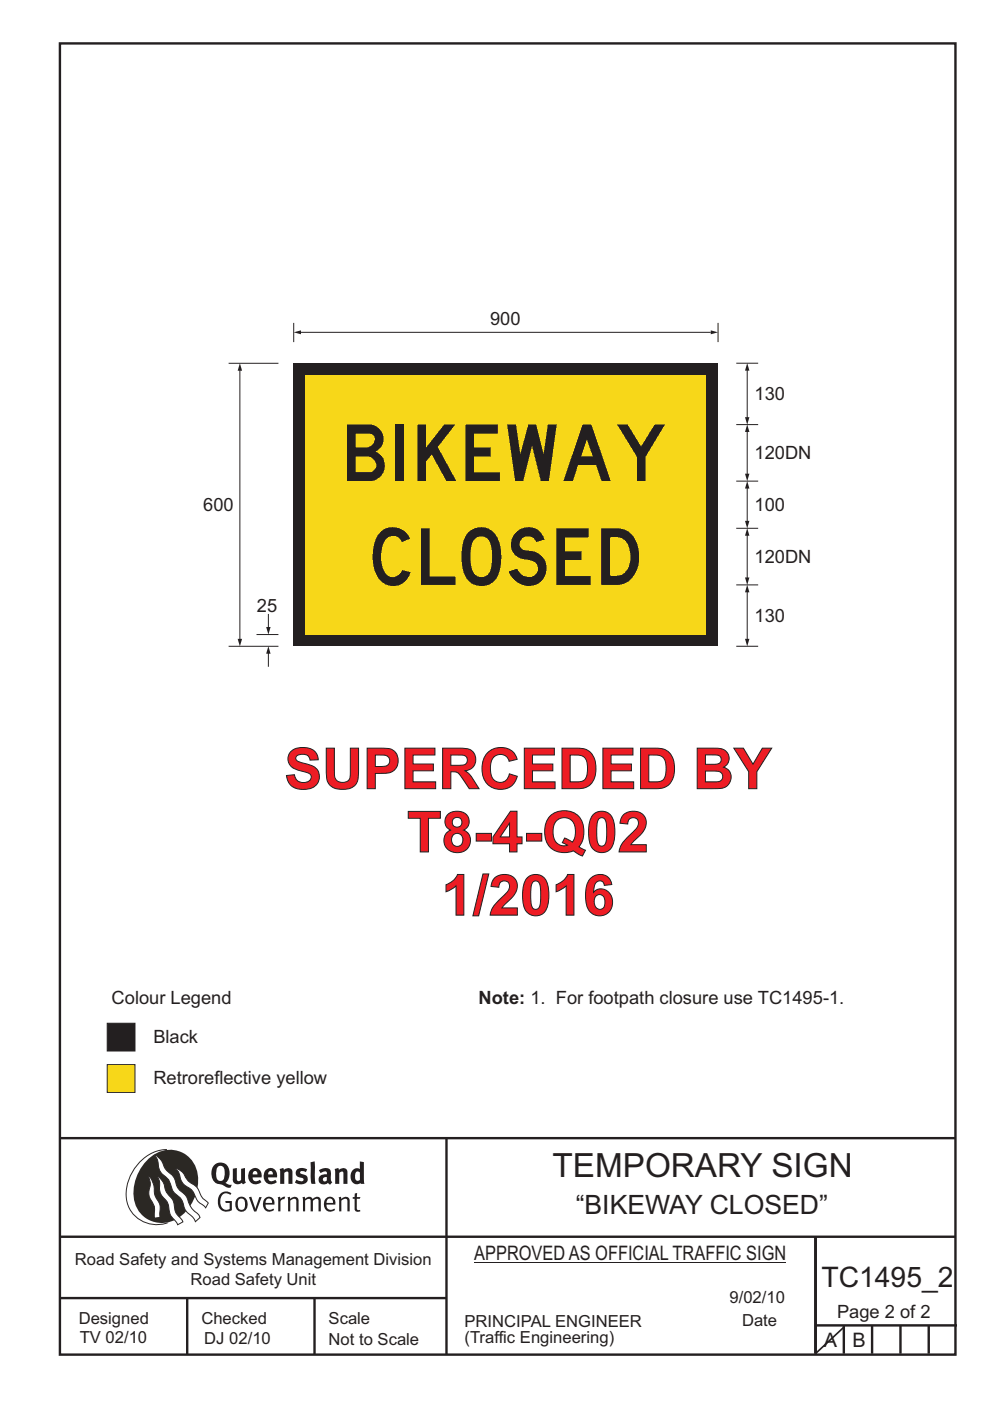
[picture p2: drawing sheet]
<svg xmlns="http://www.w3.org/2000/svg" width="210mm" height="297mm" viewBox="0 0 210 297" stroke-linecap="round" stroke-linejoin="round" font-family="sans-serif">
<g fill="none" stroke="#231f20" stroke-width=".51">
<path d="M12.7 9.2h190v278h-190zM12.7 241.3h189.9M94.7 241.4v45.8M12.7 262.2h190.1M12.7 275.2h82M39.7 275.2v12M66.7 275.2v12M173 262.2v24.8M173 281h30M179 281v6M185 281v6M191 281v6"/>
<path d="M197 281v6"/>
</g>
<path d="M35.4 243.7a9.3 9.3 0 0 0-8.6 8.6 6.5 6.5 0 0 0 8.8 7" fill="none" stroke="#2b2824" stroke-width=".21"/>
<path d="M31.4 245.8a6.1 6.1 0 0 1 6.8-1.6 6.1 6.1 0 0 1 3.8 5.7 9.5 9.5 0 0 1-5.9 9.2 6 6 0 0 1-7.8-6.3 10.3 10.3 0 0 1 3.1-7z" fill-rule="evenodd" fill="#2b2824"/>
<g fill="#fff" stroke="#2b2824" stroke-width=".21">
<path d="M31.6 249.4a1.47 1.47 0 0 1 .7 1.1l.4 1.5a4.1 4.1 0 0 0 1.1 3l.2 1.1v2l-1.2 .2-.1-1a3.9 3.9 0 0 0-.9-3.3 5 5 0 0 1 .1-2.9z" fill-rule="evenodd"/>
<path d="M37.2 247.7l.6 .2a4.2 4.2 0 0 1 1.9 2.3l1.1 .8a3.2 3.2 0 0 1 1.7 2.3l.6 .8 1.1 1-.6 1-.4-.5a3.8 3.8 0 0 1-2-2.6 4.6 4.6 0 0 0-2-1.7 5.1 5.1 0 0 1-1.3-2.8z" fill-rule="evenodd"/>
<path d="M32.8 244.9a3.4 3.4 0 0 1 2 2.5l.8 1a4.3 4.3 0 0 1 2 3.2l.6 .9a5 5 0 0 1 2.1 3.1l.7 .9a2.97 2.97 0 0 1 1.4 1.6l-1 .9a3.2 3.2 0 0 0-1.5-1.8l-.7-.9a4.6 4.6 0 0 0-2.2-3.3 4 4 0 0 1-1-2.4 4 4 0 0 0-1.6-1.7 3.6 3.6 0 0 1-.9-2.7z" fill-rule="evenodd"/>
<path d="M33.4 249.4l.8 .7 .6 1a4.4 4.4 0 0 0 1.7 3.1l.4 .9a3.9 3.9 0 0 0 1.6 3.4l.3 .6-1.1 .6a3.5 3.5 0 0 0-1.4-1.8l-.2-.5a5.9 5.9 0 0 0-1-3.1 3.6 3.6 0 0 1-1.2-3.5z" fill-rule="evenodd"/>
</g>
<g fill="#231f20">
<path d="M46.8 253.1a1.74 1.74 0 0 1 2.3-.1l-.2 .3a1.25 1.25 0 0 0-1.5-.2 1.25 1.25 0 0 0-.7 1.2 1.74 1.74 0 0 0 1.3 2.2l.7-.2v-1.2h-.8l-.1-.5h1.4v2a1.92 1.92 0 0 1-2.2 0 1.92 1.92 0 0 1-.8-2.1l.3-1z" fill-rule="evenodd"/>
<path d="M50.6 254.4a.84 .84 0 0 1 1-.1 .84 .84 0 0 1 .4 1 .84 .84 0 0 1-.3 1 .84 .84 0 0 1-1 0 2.32 2.32 0 0 1-.1-1.9zM50.3 254.1a1.93 1.93 0 0 0 .4 2.7 1.47 1.47 0 0 0 1.5-.4 1.47 1.47 0 0 0 .3-1.6 1.27 1.27 0 0 0-.9-1 1.27 1.27 0 0 0-1.3 .3z" fill-rule="evenodd"/>
<path d="M52.8 253.8l.5-.1 .9 2.6 .8-2.5h.5l-1.1 3.1h-.5z" fill-rule="evenodd"/>
<path d="M56.7 254.2a.72 .72 0 0 1 .8 .1 .72 .72 0 0 1 .2 .7h-1.4zM56.4 253.9a1.74 1.74 0 0 0 .5 3l1.1-.3 .1-.1-.1-.3a.96 .96 0 0 1-1.2 .2 .96 .96 0 0 1-.5-1h1.9a1.25 1.25 0 0 0-.4-1.4 1.25 1.25 0 0 0-1.4-.1z" fill-rule="evenodd"/>
<path d="M58.9 253.9l.5-.2 .1 .5 .4-.4 .6-.1-.2 .6a.67 .67 0 0 0-.8 .6v1.9h-.5z" fill-rule="evenodd"/>
<path d="M61 253.9l.4-.2 .2 .4a.93 .93 0 0 1 1-.4 .93 .93 0 0 1 .7 .8v2.3h-.5v-2.4a.83 .83 0 0 0-1.2 .2v2.2h-.5z" fill-rule="evenodd"/>
<path d="M64.2 253.8l.4-.1 .2 .4a.87 .87 0 0 1 .8-.4 .87 .87 0 0 1 .7 .5h.1a.89 .89 0 0 1 .9-.5 .89 .89 0 0 1 .7 .8v2.3h-.4l-.1-2.5a.87 .87 0 0 0-1.1 .3v2.2h-.5l-.1-2.5a.8 .8 0 0 0-1.1 .3v2.2h-.4z" fill-rule="evenodd"/>
<path d="M69.6 254.2a.72 .72 0 0 1 .8 .1 .72 .72 0 0 1 .2 .7h-1.3zM69.3 253.9a1.74 1.74 0 0 0 .6 3l1.1-.3 .1-.1-.2-.3a.96 .96 0 0 1-1.1 .2 .96 .96 0 0 1-.5-1h1.8a1.25 1.25 0 0 0-.4-1.4 1.25 1.25 0 0 0-1.4-.1z" fill-rule="evenodd"/>
<path d="M71.8 253.9l.5-.2 .2 .4a.93 .93 0 0 1 .9-.4 .93 .93 0 0 1 .8 .8v2.3h-.5l-.1-2.4a.83 .83 0 0 0-1.2 .2v2.2h-.5z" fill-rule="evenodd"/>
<path d="M75.3 253l.5-.1-.1 .9h.8l-.2 .4h-.6v2.2l.2 .1h.5v.3a.76 .76 0 0 1-1.2-.6v-2h-.4v-.4h.4z" fill-rule="evenodd"/>
<path d="M46.2 247.4l.4-.2a.95 .95 0 0 1 1.1 1.3v.3a1.13 1.13 0 0 1-1 1.6 1.39 1.39 0 0 1-.9-1.8l.2-.9zM45.6 246.8a2.61 2.61 0 0 0 .5 4.2l1.1 .2a1.66 1.66 0 0 0 1.7 .6l.3-.6h-.7l-.7-.4a2.7 2.7 0 0 0-.1-4.1 1.97 1.97 0 0 0-2.1 .1z" fill-rule="evenodd"/>
<path d="M49.4 247.8l.8-.2 .1 2.6 .3 .2 .5-.3v-2.3l.9-.2v2.6l.2 .5-.6 .4-.3-.3a1.12 1.12 0 0 1-1.3 .2 1.12 1.12 0 0 1-.6-1.1z" fill-rule="evenodd"/>
<path d="M53.8 248.4l.6-.1 .2 .7h-1zM53 248.2a1.74 1.74 0 0 0 .1 2.4 1.74 1.74 0 0 0 2.3 0l-.3-.5a.85 .85 0 0 1-.9 .3 .85 .85 0 0 1-.6-.8h1.9a1.47 1.47 0 0 0-.7-1.8 1.47 1.47 0 0 0-1.8 .4z" fill-rule="evenodd"/>
<path d="M57.1 248.4l.5-.1 .3 .7h-1zM56.2 248.2a1.74 1.74 0 0 0 .1 2.4 1.74 1.74 0 0 0 2.4 0l-.3-.5a.85 .85 0 0 1-1 .3 .85 .85 0 0 1-.5-.8h1.9a1.47 1.47 0 0 0-.7-1.8 1.47 1.47 0 0 0-1.9 .4z" fill-rule="evenodd"/>
<path d="M59.3 247.9l.8-.3 .2 .4a.99 .99 0 0 1 1.1-.3 .99 .99 0 0 1 .6 .9v2.4h-.8l-.1-2.5a.56 .56 0 0 0-.8 .2v2.3h-.9z" fill-rule="evenodd"/>
<path d="M62.9 248.1a1.97 1.97 0 0 1 2.3-.2l-.4 .6a.7 .7 0 0 0-1.1 .2l.4 .2a1.06 1.06 0 0 1 1.2 1 1.06 1.06 0 0 1-.9 1.1 2.32 2.32 0 0 1-1.8-.3l.3-.6 .1 .1a.86 .86 0 0 0 1.4-.1 .85 .85 0 0 0-.9-.5 .94 .94 0 0 1-.6-1.5z" fill-rule="evenodd"/>
<path d="M68.6 249.8l.7-.2v.7l-.6 .2-.2-.5zM67.6 248.1l.5 .6a1.1 1.1 0 0 1 1.2-.2v.5a1.27 1.27 0 0 0-1.3 .2 1.27 1.27 0 0 0-.3 1.4 1.24 1.24 0 0 0 1.9 .2l.4 .4 .4-.6a1.3 1.3 0 0 1-.2-1.4 1.22 1.22 0 0 0-.4-1.4 2.31 2.31 0 0 0-2.2 .3z" fill-rule="evenodd"/>
<path d="M71 247.9l.7-.3 .2 .4a.99 .99 0 0 1 1.1-.3 .99 .99 0 0 1 .7 .9v2.4h-.9v-2.5a.56 .56 0 0 0-.8 .2v2.3h-.9z" fill-rule="evenodd"/>
<path d="M75.6 248.4h.3l.4 .2v1.6l-.6 .2a1.49 1.49 0 0 1-.1-2zM76.3 246.2v1.7a1.43 1.43 0 0 0-1.5 .2 1.43 1.43 0 0 0-.4 1.4 1.33 1.33 0 0 0 .6 1.4 1.33 1.33 0 0 0 1.5-.1v.2h.8l-.1-4.6z" fill-rule="evenodd"/>
<path d="M65.9 246.4l.8-.2 .2 4.8h-.8l-.2-1.1z" fill-rule="evenodd"/>
</g>
<path d="M100.6 267.7h66.2" fill="none" stroke="#231f20" stroke-width=".21"/>
<path d="M22.7 225.7h5.9v5.9h-5.9z" fill-rule="evenodd" fill="#f7d719" stroke="#231f20" stroke-width=".21"/>
<path d="M22.7 216.9h5.9v5.9h-5.9z" fill-rule="evenodd" fill="#231f20" stroke="#231f20" stroke-width=".21"/>
<path d="M179 281.4l-6 5.6" fill="none" stroke="#231f20" stroke-width=".35"/>
<path d="M63.8 70.5h87" fill="none" stroke="#231f20" stroke-width=".21"/>
<g fill="#231f20">
<path d="M150.8 70l1.5 .5-1.5 .4z"/>
<path d="M62.3 70.5l1.5-.5v.9z"/>
</g>
<path d="M62.3 68.5v4M152.3 68.5v4" fill="none" stroke="#231f20" stroke-width=".21"/>
<path d="M62.3 77h90v60h-90z" fill="#231f20"/>
<path d="M64.8 79.5h85v55h-85z" fill="#f7d719"/>
<path d="M156.2 124h4.6M158.5 124.8v11.4" fill="none" stroke="#231f20" stroke-width=".21"/>
<g fill="#231f20">
<path d="M158 135.4h1l-.5 1.6z"/>
<path d="M158.5 124l.5 1.6h-1z"/>
</g>
<path d="M158.5 112.8v10.4" fill="none" stroke="#231f20" stroke-width=".21"/>
<g fill="#231f20">
<path d="M158 122.4h1l-.5 1.6z"/>
<path d="M158.5 112l.5 1.6h-1z"/>
</g>
<path d="M156.2 90h4.6M158.5 90.8v10.4M156.2 102h4.6" fill="none" stroke="#231f20" stroke-width=".21"/>
<g fill="#231f20">
<path d="M158 100.4h1l-.5 1.6z"/>
<path d="M158.5 90l.5 1.6h-1z"/>
</g>
<path d="M48.5 77h10.6M50.9 77.9v58.3M156.2 112h4.6M48.5 137h10.6M54.4 134.5h4.7" fill="none" stroke="#231f20" stroke-width=".21"/>
<g fill="#231f20">
<path d="M50.4 135.5h.9l-.4 1.6z"/>
<path d="M50.9 77l.4 1.6h-.9z"/>
</g>
<path d="M56.9 137.9v3.5" fill="none" stroke="#231f20" stroke-width=".21"/>
<path d="M56.9 137l.5 1.6h-.9z" fill="#231f20"/>
<path d="M56.9 130.2v3.5" fill="none" stroke="#231f20" stroke-width=".21"/>
<path d="M56.5 132.9h.9l-.5 1.6z" fill="#231f20"/>
<path d="M156.2 77h4.6M158.5 77.8v11.4M156.2 137h4.6" fill="none" stroke="#231f20" stroke-width=".21"/>
<g fill="#231f20">
<path d="M158 88.4h1l-.5 1.6z"/>
<path d="M158.5 77l.5 1.6h-1z"/>
</g>
<path d="M158.5 102.8v8.4" fill="none" stroke="#231f20" stroke-width=".21"/>
<g fill="#231f20">
<path d="M158 110.4h1l-.5 1.6z"/>
<path d="M158.5 102l.5 1.6h-1z"/>
</g>
<g font-size="12" fill="#231f20">
<text x="73.6" y="102">BIKEWAY</text>
<text x="79" y="124">CLOSED</text>
</g>
<g font-size="12" fill="#ed1c24">
<text x="60.3" y="167.2">SUPERCEDED BY</text>
<text x="86.3" y="180.6">T8-4-Q02</text>
<text x="93.7" y="194">1/2016</text>
</g>
<text font-size="7.1" fill="#231f20" x="117.2" y="249.6">TEMPORARY SIGN</text>
<text font-size="6" fill="#231f20" x="174.2" y="272.9">TC1495_2</text>
<text font-size="5.6" fill="#231f20" x="122.1" y="257.3">“BIKEWAY CLOSED”</text>
<g font-size="4.2" fill="#231f20">
<text x="100.6" y="267.2">APPROVED AS OFFICIAL TRAFFIC SIGN</text>
<text x="174.7" y="285.6">A</text>
<text x="180.8" y="285.6">B</text>
</g>
<g font-size="3.9" fill="#231f20">
<text x="104" y="68.9">900</text>
<text x="160" y="84.9">130</text>
<text x="160" y="97.3">120DN</text>
<text x="43.1" y="108.4">600</text>
<text x="160" y="108.4">100</text>
<text x="160" y="119.3">120DN</text>
<text x="54.5" y="129.8">25</text>
<text x="160" y="131.9">130</text>
<text x="23.7" y="212.8">Colour Legend</text>
<text x="101.5" y="212.9">Note: 1. For footpath closure use TC1495-1.</text>
<text x="32.5" y="221.1">Black</text>
<text x="32.5" y="229.9">Retroreflective yellow</text>
<text x="177.5" y="279.5">Page 2 of 2</text>
</g>
<g font-size="3.5" fill="#231f20">
<text x="15.9" y="268.2">Road Safety and Systems Management Division</text>
<text x="40.4" y="272.5">Road Safety Unit</text>
<text x="16.7" y="280.7">Designed</text>
<text x="42.7" y="280.7">Checked</text>
<text x="69.7" y="280.7">Scale</text>
<text x="98.5" y="281.4">PRINCIPAL ENGINEER</text>
<text x="154.7" y="276.2">9/02/10</text>
<text x="157.4" y="281.2">Date</text>
<text x="16.9" y="284.8">TV 02/10</text>
<text x="43.3" y="284.9">DJ 02/10</text>
<text x="69.7" y="285.2">Not to Scale</text>
<text x="98.5" y="284.8">(Traffic Engineering)</text>
</g>
</svg>
